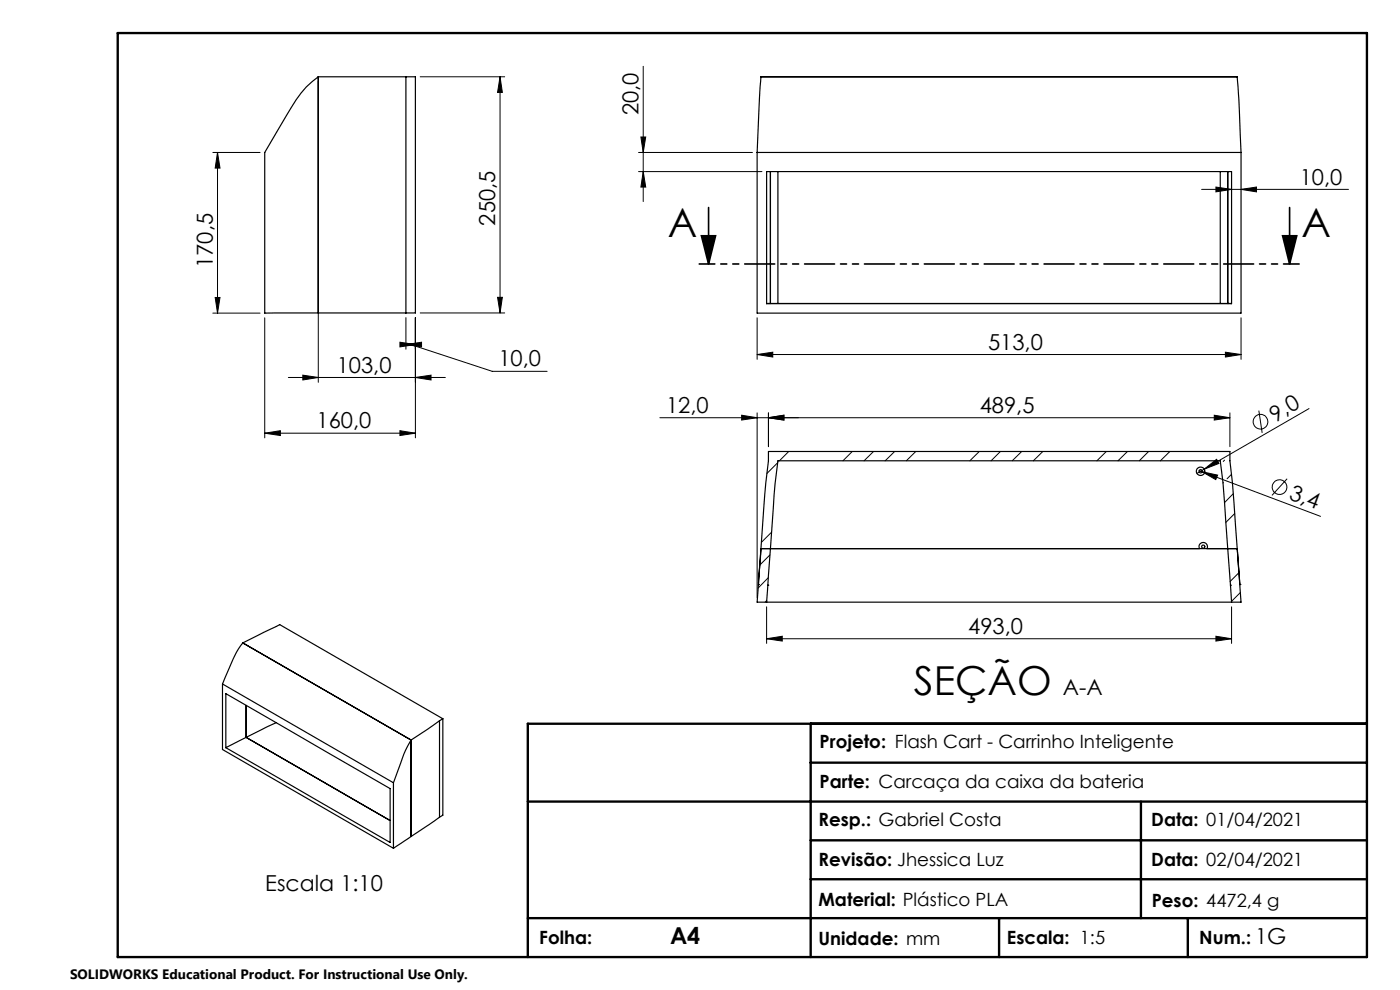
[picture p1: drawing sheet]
<svg xmlns="http://www.w3.org/2000/svg" width="297mm" height="210mm" viewBox="0 0 297 210" stroke-linecap="round" stroke-linejoin="round" font-family="sans-serif">
<g fill="none" stroke="#000" stroke-width=".21">
<path d="M67.5 17.3v63.8M89.1 16.3h18M106.1 16.3v50.1M106.1 16.3l.5 3.3h-1zM136.5 14.1v28.6M45.2 32.3h10M46.1 32.3v34.1M46.1 32.3l.6 3.4h-1.1zM135.5 32.3h24.1M135.5 36.4h26.1M136 29.1h1l-.5 3.2zM136.5 36.4l.5 3.3h-1z"/>
<path d="M258 39.7l3.3 .5-3.3 .5zM254.9 40.2h31.2M263.3 40.2l3.3-.5v1zM45.2 66.4h10M45.6 63.1h1.1l-.6 3.3zM56.2 67.4v25.5M64.2 79.6l3.3 .5-3.3 .5zM84.8 72.6l3.3 .5-3.3 .5zM86.1 73.1l3.3-.5v1zM86.1 67.4v6.7M86.1 73.1h2M87.1 73.1l17.3 5.7h11.7"/>
<path d="M88.1 67.4v25.5M89.1 66.4h18M105.6 63.1h1l-.5 3.3zM160.6 75.2l3.3-.5v1zM160.6 67.4v8.8M160.6 75.2h102.7M260 74.7l3.3 .5-3.3 .5zM263.3 67.4v8.8M56.2 91.9l3.3-.5v1zM56.2 91.9h31.9M61.2 80.1h33.3M84.8 91.4l3.3 .5-3.3 .5z"/>
<path d="M88.1 80.1l3.3-.5v1zM157.3 88.1l3.3 .5-3.3 .5zM160.6 87.6v39.1M163 88.6l3.3-.5v1zM163 87.6v7.1M165 98.1l-2.3 2.3M167.3 95.8l-2 1.9M180.8 95.8l-2 1.9M185.3 95.8l-2 1.9M189.8 95.8l-2 1.9M194.3 95.8l-2 1.9M207.8 95.8l-2.1 1.9"/>
<path d="M212.2 95.8l-1.9 1.9M216.7 95.8l-2 1.9M221.2 95.8l-2 1.9M234.7 95.8l-2 1.9M239.2 95.8l-2 1.9M243.7 95.8l-2 1.9M248.2 95.8l-2 1.9M254.4 99.9l.6 .2M255.5 99.5l2.6-2.1 .5 .9zM255.5 99.5l-1.6 .9M257.6 88.1l3.3 .5-3.3 .5zM259.8 97.6l-.3 .3"/>
<path d="M260.9 88.6h-120.9M260.9 87.6v7.1M267.1 87.1l.7 4.7M277.7 86.7l-22.2 12.8M163.3 117.7l-2.1 2.2M163.7 112.9l-2.2 2.1M255 100.1l3.3 .7-.4 .9zM255 100.1l25.1 9.4M259.5 102.3l-.1 .1M261.2 100.6l-.9 1M261.6 104.7l-1.8 1.9M261.9 108.9l-1.9 1.9"/>
<path d="M273 101.6l-3.2 3.5M162.6 135.5l3.3-.5v1zM162.6 128.7v7.8M162.6 135.5h98.7M162.7 127.4l-.4 .3M163 122.5l-2.2 2.2M258 135l3.3 .5-3.3 .5zM261.3 128.7v7.8M262.8 121.5l-1.9 1.9M263.1 125.7l-1.8 1.9"/>
<circle cx="267.4" cy="89.5" r="1.55"/>
<circle cx="271.4" cy="103.4" r="1.56"/>
</g>
<path d="M148.8 50h3l-1.5 6zM150.3 44v12M272.1 50h3l-1.5 6zM273.6 44v12" fill="none" stroke="#000" stroke-width=".35"/>
<path d="M275.6 56h-127.3" fill="none" stroke="#000" stroke-width=".35" stroke-dasharray="6.3 1.3 1.3 1.3 1.3 1.3" stroke-dashoffset="3"/>
<path d="M25 7h265v196h-265zM172 153.5v49.5M290 153.5h-178v49.5M112 170h178M172 178.3h118M172 161.8h118M242 170v24.8M112 194.8h178M172 186.5h118M211.9 194.8v8.2M252 194.8v8.2" fill="none" stroke="#000" stroke-width=".5"/>
<g fill="#000">
<path d="M255.5 99.5l2.6-2.1 .5 .9zM255 100.1l3.3 .7-.4 .9z"/>
<path d="M106.1 16.3l.5 3.3h-1zM105.6 63.1h1l-.5 3.3z"/>
<path d="M136.5 36.4l.5 3.3h-1zM136 29.1h1l-.5 3.2z"/>
<path d="M263.3 40.2l3.3-.5v1zM258 39.7l3.3 .5-3.3 .5zM163 88.6l3.3-.5v1zM157.3 88.1l3.3 .5-3.3 .5z"/>
<path d="M272.1 50h3l-1.5 6zM148.8 50h3l-1.5 6z"/>
<path d="M45.6 63.1h1.1l-.6 3.3zM46.1 32.3l.6 3.4h-1.1z"/>
<path d="M160.6 75.2l3.3-.5v1zM260 74.7l3.3 .5-3.3 .5z"/>
<path d="M56.2 91.9l3.3-.5v1zM84.8 91.4l3.3 .5-3.3 .5zM64.2 79.6l3.3 .5-3.3 .5zM88.1 80.1l3.3-.5v1zM86.1 73.1l3.3-.5v1zM84.8 72.6l3.3 .5-3.3 .5z"/>
<path d="M257.6 88.1l3.3 .5-3.3 .5zM163 88.6l3.3-.5v1z"/>
<path d="M162.6 135.5l3.3-.5v1zM258 135l3.3 .5-3.3 .5z"/>
</g>
<g fill="none" stroke="#000" stroke-width=".25">
<path d="M67.5 16.3h18.6M67.5 16.3a22.5 22.5 0 0 0-6.7 8.2l-4.6 7.8v34.1h11.3M67.5 16.3v50.1M86.1 16.3h2v50.1h-2M86.1 16.3v50.1M160.6 32.3l.8-16h101.1l.3 4.9 .5 11.1M160.6 32.3v34.1h102.7v-34.1M160.6 32.3h102.7M163.4 36.4v28zM165 36.4v28M258.9 36.4v28M260.5 36.4v28z"/>
<path d="M67.5 66.4h18.6M162.6 64.4v-28h98.7v28M162.6 64.4h98.7M161.4 116.4a241 241 0 0 1 1.6-18.7v-1.9h97.9v1.9l.5 4.6 1.1 14.1M161.4 116.4h93.1a.89 .89 0 0 1 .8-1.3 .89 .89 0 0 1 .7 1.3h6.5M161.4 116.4l-.8 11.3h2M161.4 116.4l-.5 7.6M163.4 116.4a213.8 213.8 0 0 1 1.6-18.7h93.9l.5 4.5 1.1 14.2M163.4 116.4l-.8 11.3M163.4 116.4h97.1M260.5 116.4l.8 11.3M262.5 116.4l.8 11.3h-2"/>
<path d="M262.5 116.4l.5 7.6M51.5 136.4l7.8-3.9 34.6 20M51.5 136.4a28.1 28.1 0 0 0-3.8 7.4l-.5 1.3M51.5 136.4l35.7 20.6M160.9 124h.1M162.6 127.7h98.7M162.9 124.1h.1M261 124.1h.1M263 124h.1M47.2 145.1l36.3 20.9M47.2 145.1v13.9l36.3 20.9M47.9 147.1l34.9 20.2v11.4l-34.9-20.1z"/>
<path d="M52.2 156.4l-4.3 2.2M52.2 156.4l30.6 17.7zM52.2 149.6v6.8M58.6 153.3l-6.4 3.1M87.2 157l-1.5 3-2.2 6M87.2 157v20.4M93.2 152.9l-6 4.1M93.2 152.9v20.4M93.9 152.5l-.7 .4M93.9 152.5v20.4l-.7 .4M83.5 166v13.9M87.2 177.4l-3.7 2.5"/>
<path d="M93.2 173.3l-6 4.1"/>
<circle cx="254.7" cy="100" r=".89"/>
<circle cx="254.7" cy="100" r=".35"/>
<circle cx="255.3" cy="115.9" r=".34"/>
</g>
<g font-size="8.5">
<text x="141.7" y="50.2">A</text>
<text x="276.1" y="50.2">A</text>
<text x="193.9" y="147.4">SEÇÃO</text>
</g>
<text font-size="4.9" x="142.1" y="200.2">A4</text>
<g font-size="4.7">
<text x="135.5" y="24.4" transform="rotate(-90 135.5 24.4)">20,0</text>
<text x="275.7" y="39.2">10,0</text>
<text x="105.1" y="47.9" transform="rotate(-90 105.1 47.9)">250,5</text>
<text x="45.2" y="56.9" transform="rotate(-90 45.2 56.9)">170,5</text>
<text x="105.7" y="77.7">10,0</text>
<text x="209.6" y="74.2">513,0</text>
<text x="71.4" y="79.1">103,0</text>
<text x="141.3" y="87.6">12,0</text>
<text x="207.8" y="87.6">489,5</text>
<text x="270.5" y="89.6" transform="rotate(-30 270.5 89.6)">9,0</text>
<text x="67.2" y="90.8">160,0</text>
<text x="273.3" y="105.8" transform="rotate(21 273.3 105.8)">3,4</text>
<text x="205.4" y="134.4">493,0</text>
<text x="225.5" y="147.4">A-A</text>
<text x="56.3" y="189">Escala 1:10</text>
<text x="266.2" y="200.2">1G</text>
</g>
<g font-size="3.9">
<text x="173.9" y="158.6">Projeto: Flash Cart - Carrinho Inteligente</text>
<text x="173.9" y="167.2">Parte: Carcaça da caixa da bateria</text>
<text x="173.6" y="175.1">Resp.: Gabriel Costa</text>
<text x="244.2" y="175.3">Data: 01/04/2021</text>
<text x="173.6" y="183.7">Revisão: Jhessica Luz</text>
<text x="244.2" y="183.7">Data: 02/04/2021</text>
<text x="173.6" y="192.2">Material: Plástico PLA</text>
<text x="244.3" y="192.3">Peso: 4472,4 g</text>
<text x="114.4" y="200.2">Folha:</text>
<text x="173.6" y="200.4">Unidade: mm</text>
<text x="213.6" y="200.2">Escala: 1:5</text>
<text x="254.4" y="200.2">Num.:</text>
</g>
<text font-size="2.9" x="14.9" y="207.6">SOLIDWORKS Educational Product. For Instructional Use Only.</text>
</svg>
